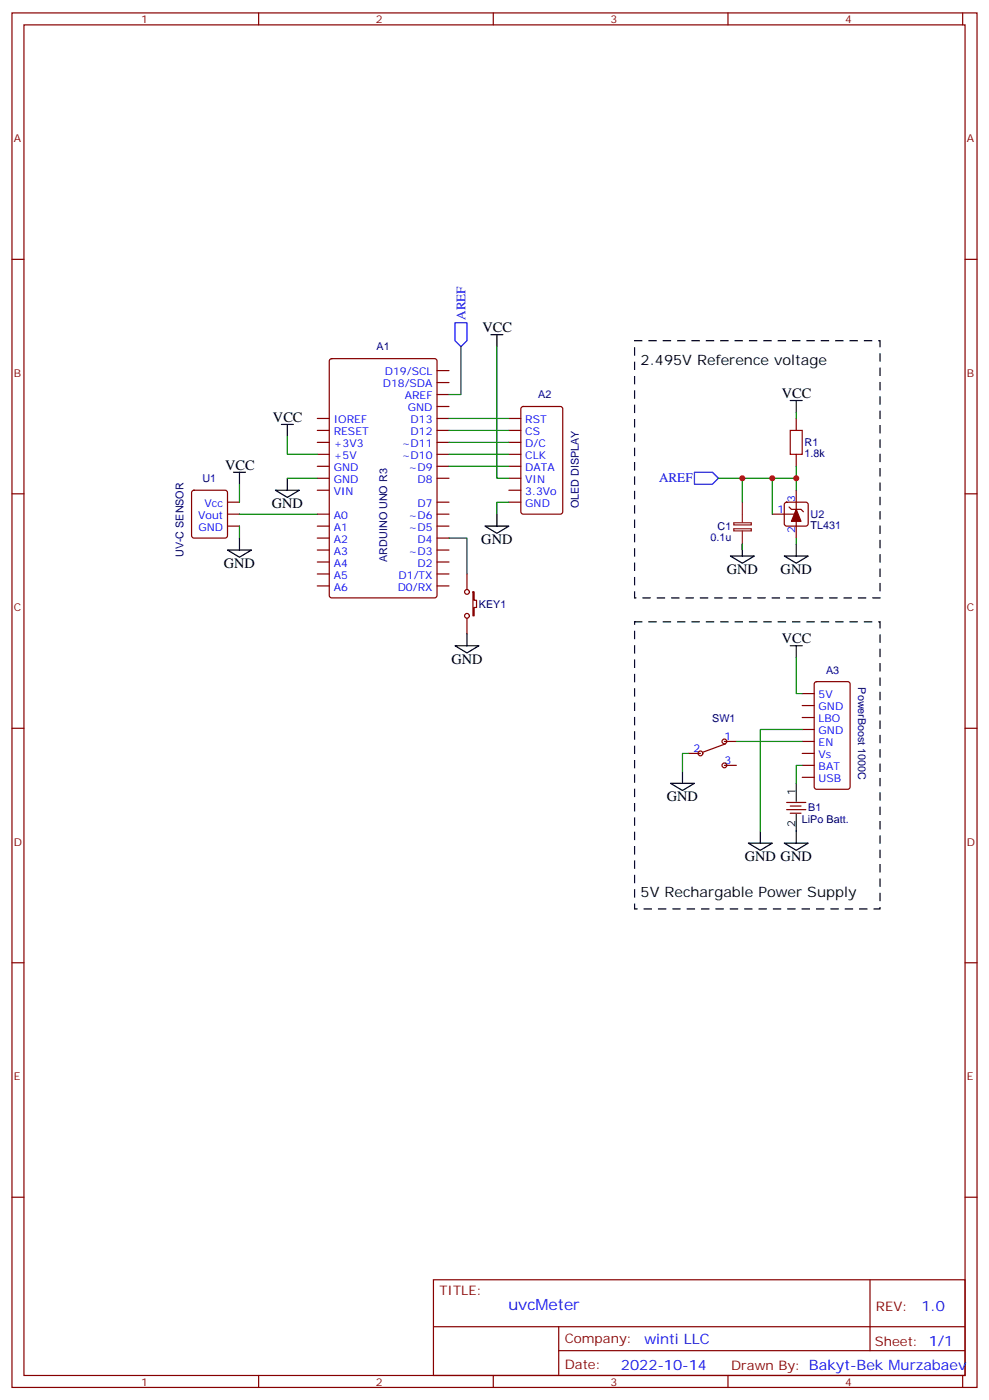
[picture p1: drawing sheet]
<svg xmlns="http://www.w3.org/2000/svg" width="291mm" height="413mm" viewBox="0 0 291 413" stroke-linecap="round" stroke-linejoin="round" font-family="sans-serif">
<g fill="none" stroke="#870000" stroke-width=".35">
<path d="M3.5 3.8h284.4v405.4h-284.4zM7.1 7.3h277.2v398.3h-277.2zM76.2 3.8v3.5M145.3 3.8v3.5M214.5 3.8v3.5M283.6 3.8v3.5M3.5 76.5h3.6M284.3 76.5h3.6M97.2 106l.5-.2h30.4l.6 .4 .1 69.4-.5 .7h-30.6l-.6-.4-.1-69.4zM128.8 119.9h3.5M128.8 116.3h3.5M128.8 112.8h3.5"/>
<path d="M128.8 109.3h3.5M93.5 123.4h3.5M93.5 126.9h3.5M93.5 130.5h3.5M93.5 134h3.5M93.5 137.5h3.5M128.8 123.4h3.5M128.8 126.9h3.5M128.8 130.5h3.5M128.8 134h3.5M128.8 137.5h3.5M149.9 123.4h3.6"/>
<path d="M149.9 126.9h3.6M149.9 130.5h3.6M149.9 134h3.6M149.9 137.5h3.6M153.7 120.1l.5-.2h10.9l.7 .4v30.6l-.5 .7h-11.1l-.7-.4v-30.6zM234.6 123.4v3.5M234.6 134v3.5M3.5 145.6h3.6M56.7 144.8l.4-.2h9.2l.5 .2 .2 .5v12.7l-.2 .5-.5 .2h-9.2l-.4-.3-.3-.4v-12.7zM67 151.6h3.6M67 155.2h3.6M67 148.1h3.6"/>
<path d="M93.5 141h3.5M93.5 144.6h3.5M93.5 151.6h3.5M93.5 155.2h3.5M93.5 158.7h3.5M128.8 141h3.5M128.8 151.6h3.5M128.8 155.2h3.5M128.8 158.7h3.5M128.8 148.1h3.5M149.9 141h3.6M149.9 144.6h3.6"/>
<path d="M149.9 148.1h3.6M227.5 151.6h6.4M231.3 148.3l.5-.2h5.6l.5 .2 .2 .5v5.6l-.2 .5-.5 .3h-5.6l-.5-.3-.2-.5v-5.6zM232.5 149.5l.7 .7h2.8l.7 .7M234.6 144.6v14.1M284.3 145.6h3.6M93.5 162.2h3.5M93.5 165.7h3.5M93.5 169.3h3.5M93.5 172.8h3.5M128.8 162.2h3.5M128.8 165.7h3.5"/>
<path d="M128.8 169.3h3.5M128.8 172.8h3.5M137.6 169.3v4.5M139.3 174.6h.4v2.4h.7v2.1h-.7v2.5h-.4zM137.6 182.3v4.6M3.5 214.8h3.6M213.4 218.7h3.6M213.8 219.4l-6.7 2.4M236.4 218.7h3.5M236.4 215.1h3.5M236.4 211.6h3.5M236.4 208.1h3.5"/>
<path d="M236.4 204.5h3.5M240.1 201.2l.5-.2h9.2l.6 .4 .1 30.7-.5 .6-9.4 .1-.7-.5v-30.6zM284.3 214.8h3.6M202.8 222.2h3.6M213.4 225.7h3.6M231.8 236.6h5.6M231.8 238.8h5.6M232.8 237.7h3.2M232.8 239.8h3.2M236.4 229.2h3.5M236.4 225.7h3.5M236.4 222.2h3.5"/>
<path d="M3.5 283.9h3.6M284.3 283.9h3.6M3.5 353.1h3.6M284.3 353.1h3.6M127.7 377.4h156.6v28.2h-156.6zM256.3 377.4v20.9M127.7 391.2h156.5M164.6 398.3h119.6M164.6 391.2v14.2M76.2 405.6v3.6M145.3 405.6v3.6M214.5 405.6v3.6"/>
<path d="M283.6 405.6v3.6"/>
<circle cx="137.6" cy="174.6" r=".71"/>
<circle cx="137.6" cy="181.6" r=".71"/>
<circle cx="213.4" cy="218.7" r=".71"/>
<circle cx="206.4" cy="222.2" r=".71"/>
<circle cx="213.4" cy="225.7" r=".71"/>
</g>
<path d="M234.6 150.2l1.4 3.5h-2.8z" fill="#870000" stroke="#870000" stroke-width=".35"/>
<g fill="none" stroke="#008700" stroke-width=".35">
<path d="M135.8 102.2v14.1h-3.5M146.4 102.2v38.8h3.5M84.7 128.7v5.3h8.8M132.3 137.5h17.6M132.3 134h17.6M132.3 130.5h17.6M132.3 123.4h17.6M132.3 126.9h17.6M234.6 121.6v1.8M234.6 137.5v7.1M70.6 151.6h22.9M70.6 142.8v5.3"/>
<path d="M70.6 155.2v3.5M84.7 141h8.8M132.3 158.7h5.3v10.6M149.9 148.1h-3.5v3.5M211.7 141h15.8M218.7 141v7.1M234.6 141h-7.1v10.6M234.6 158.7v1.7M218.7 160.4v1.8M234.6 194v10.5h1.8M217 218.7h19.4M236.4 215.1h-12.4v30"/>
<path d="M202.8 222.2h-1.7v5.3M236.4 225.7h-1.8v5.3"/>
</g>
<g fill="none" stroke="#000" stroke-width=".35">
<path d="M144.6 98.7h3.6M146.4 98.7v3.5M232.8 118.1h3.6M234.6 118.1v3.5M68.8 139.3h3.5M70.6 139.3v3.5M82.9 125.2h3.5M84.7 125.2v3.5M70.6 158.7v3.5M81.1 144.6h7.1l-3.5 2.1zM84.7 141v3.6M142.9 155.2h7l-3.5 2.1z"/>
<path d="M146.4 151.6v3.6M67 162.2h7.1l-3.5 2.1zM215.2 164h7l-3.5 2.1zM218.7 160.4v3.6M231.1 164h7l-3.5 2.1zM234.6 160.4v3.6M134.1 190.4h7l-3.5 2.1zM137.6 186.9v3.5M232.8 190.4h3.6M234.6 190.4v3.6M197.6 231h7l-3.5 2.1zM201.1 227.5v3.5"/>
<path d="M234.6 231v5.3M220.5 248.6h7l-3.5 2.2zM224 245.1v3.5M231.1 248.6h7l-3.5 2.2zM234.6 240.2v8.4"/>
</g>
<path d="M134.1 95.2h3.5v5.3l-1.8 1.7-1.7-1.7zM204.6 139.3h5.3l1.8 1.7-1.8 1.8h-5.3z" fill="none" stroke="#00f" stroke-width=".35"/>
<path d="M232.8 126.9h3.6v7.1h-3.6z" fill="none" stroke="#a10000" stroke-width=".35"/>
<path d="M216.2 154.2h5.2v.6h-5.2zM216.2 155.9h5.2v.7h-5.2zM218.7 148.1v6M218.7 156.6v5.6" fill="none" stroke="#8c2424" stroke-width=".35"/>
<path d="M187 100.5h72.3v75.8h-72.3zM187 183.4h72.3v84.6h-72.3z" fill="none" stroke="#000" stroke-width=".35" stroke-dasharray="2.1 2.1"/>
<g fill="#c00">
<circle cx="234.6" cy="141" r=".88"/>
<circle cx="227.5" cy="141" r=".88"/>
<circle cx="218.7" cy="141" r=".88"/>
</g>
<text font-size="4.6" fill="#00f" x="149.8" y="386.4">uvcMeter</text>
<g font-size="4.2">
<text x="142.2" y="98">VCC</text>
<text x="188.7" y="107.5">2.495V Reference voltage</text>
<text x="230.4" y="117.4">VCC</text>
<text x="80.4" y="124.5">VCC</text>
<text x="66.3" y="138.6">VCC</text>
<text x="80.1" y="149.9">GND</text>
<text x="141.8" y="160.4">GND</text>
<text x="66" y="167.5">GND</text>
<text x="214.1" y="169.3">GND</text>
<text x="230" y="169.3">GND</text>
<text x="230.4" y="189.7">VCC</text>
<text x="133" y="195.7">GND</text>
<text x="196.5" y="236.3">GND</text>
<text x="219.4" y="253.9">GND GND</text>
<text x="188.7" y="264.5">5V Rechargable Power Supply</text>
</g>
<g font-size="4.2" fill="#00f">
<text x="271.5" y="386.7">1.0</text>
<text x="189.9" y="396.2">winti LLC</text>
<text x="183" y="404">2022-10-14</text>
</g>
<g font-size="3.9" fill="#00f">
<text x="137.1" y="94.3" transform="rotate(-90 137.1 94.3)">AREF</text>
<text x="194.2" y="142.1">AREF</text>
</g>
<g font-size="3.9" fill="#800">
<text x="129.5" y="382">TITLE:</text>
<text x="258.1" y="386.7">REV:</text>
<text x="166.4" y="396.2">Company:</text>
<text x="257.7" y="396.8">Sheet: 1/1</text>
<text x="166.4" y="403.9">Date:</text>
<text x="215.4" y="403.9">Drawn By: Bakyt-Bek Murzabaev</text>
</g>
<g font-size="3.2" fill="#800">
<text x="41.6" y="6.8">1</text>
<text x="110.8" y="6.8">2</text>
<text x="179.9" y="6.8">3</text>
<text x="249.1" y="6.8">4</text>
<text x="4.1" y="41.9">A</text>
<text x="284.9" y="41.9">A</text>
<text x="4.1" y="111.1">B</text>
<text x="284.9" y="111.1">B</text>
<text x="4.1" y="180.2">C</text>
<text x="284.9" y="180.2">C</text>
<text x="4.1" y="249.3">D</text>
<text x="284.9" y="249.3">D</text>
<text x="4.1" y="318.5">E</text>
<text x="284.9" y="318.5">E</text>
<text x="41.6" y="408.6">1</text>
<text x="110.8" y="408.6">2</text>
<text x="179.9" y="408.6">3</text>
<text x="249.1" y="408.6">4</text>
</g>
<g font-size="3.2" fill="#000080">
<text x="110.9" y="103.3">A1</text>
<text x="158.6" y="117.5">A2</text>
<text x="237.1" y="131.6">R1</text>
<text x="237.1" y="134.8">1.8k</text>
<text x="59.6" y="142.2">U1</text>
<text x="170.5" y="149.9" transform="rotate(-90 170.5 149.9)">OLED DISPLAY</text>
<text x="238.8" y="155.9">TL431</text>
<text x="238.8" y="152.8">U2</text>
<text x="209.3" y="159.5">0.1u</text>
<text x="211.4" y="156.3">C1</text>
<text x="54" y="164.3" transform="rotate(-90 54 164.3)">UV-C SENSOR</text>
<text x="114.1" y="165.6" transform="rotate(-90 114.1 165.6)">ARDUINO UNO R3</text>
<text x="141.1" y="179.2">KEY1</text>
<text x="243.4" y="198.7">A3</text>
<text x="252.8" y="202.7" transform="rotate(90 252.8 202.7)">PowerBoost 1000C</text>
<text x="209.9" y="212.8">SW1</text>
<text x="238.1" y="239.2">B1</text>
<text x="236.3" y="242.8">LiPo Batt.</text>
</g>
<g font-size="3.2" fill="#00f">
<text x="113.4" y="110.7">D19/SCL</text>
<text x="112.8" y="114.2">D18/SDA</text>
<text x="119.3" y="117.8">AREF</text>
<text x="98.3" y="124.8">IOREF</text>
<text x="120.2" y="121.3">GND</text>
<text x="121" y="124.8">D13</text>
<text x="154.8" y="124.8">RST</text>
<text x="98.3" y="128.3">RESET</text>
<text x="98.3" y="131.9">+3V3</text>
<text x="118.4" y="131.9">~D11</text>
<text x="121" y="128.3">D12</text>
<text x="154.8" y="128.3">CS</text>
<text x="154.8" y="131.9">D/C</text>
<text x="98.3" y="135.4">+5V</text>
<text x="118.4" y="135.4">~D10</text>
<text x="154.8" y="135.4">CLK</text>
<text x="98.3" y="138.9">GND</text>
<text x="98.3" y="142.5">GND</text>
<text x="120.4" y="138.9">~D9</text>
<text x="123" y="142.5">D8</text>
<text x="154.8" y="138.9">DATA</text>
<text x="154.8" y="142.5">VIN</text>
<text x="60.3" y="149.5">Vcc</text>
<text x="98.3" y="146">VIN</text>
<text x="123" y="149.5">D7</text>
<text x="154.8" y="146">3.3Vo</text>
<text x="154.8" y="149.5">GND</text>
<text x="234.2" y="148.1" transform="rotate(-90 234.2 148.1)">3</text>
<text x="58.4" y="153">Vout</text>
<text x="98.3" y="153">A0</text>
<text x="120.4" y="153">~D6</text>
<text x="229.1" y="151.3">1</text>
<text x="58.4" y="156.6">GND</text>
<text x="98.3" y="156.6">A1</text>
<text x="98.3" y="160.1">A2</text>
<text x="120.4" y="156.6">~D5</text>
<text x="123" y="160.1">D4</text>
<text x="234.2" y="157.2" transform="rotate(-90 234.2 157.2)">2</text>
<text x="98.3" y="163.6">A3</text>
<text x="98.3" y="167.1">A4</text>
<text x="120.4" y="163.6">~D3</text>
<text x="123" y="167.1">D2</text>
<text x="98.3" y="170.7">A5</text>
<text x="117.4" y="170.7">D1/TX</text>
<text x="98.3" y="174.2">A6</text>
<text x="117.2" y="174.2">D0/RX</text>
<text x="241.2" y="209.5">GND</text>
<text x="241.2" y="206">5V</text>
<text x="241.2" y="213">LBO</text>
<text x="204.4" y="221.8">2</text>
<text x="213.4" y="218.3">1</text>
<text x="241.2" y="220.1">EN</text>
<text x="241.2" y="216.5">GND</text>
<text x="213.4" y="225.4">3</text>
<text x="241.2" y="227.1">BAT</text>
<text x="241.2" y="223.6">Vs</text>
<text x="241.2" y="230.6">USB</text>
</g>
<g font-size="3.2">
<text x="234.2" y="234.5" transform="rotate(-90 234.2 234.5)">1</text>
<text x="234.2" y="244" transform="rotate(-90 234.2 244)">2</text>
</g>
</svg>
